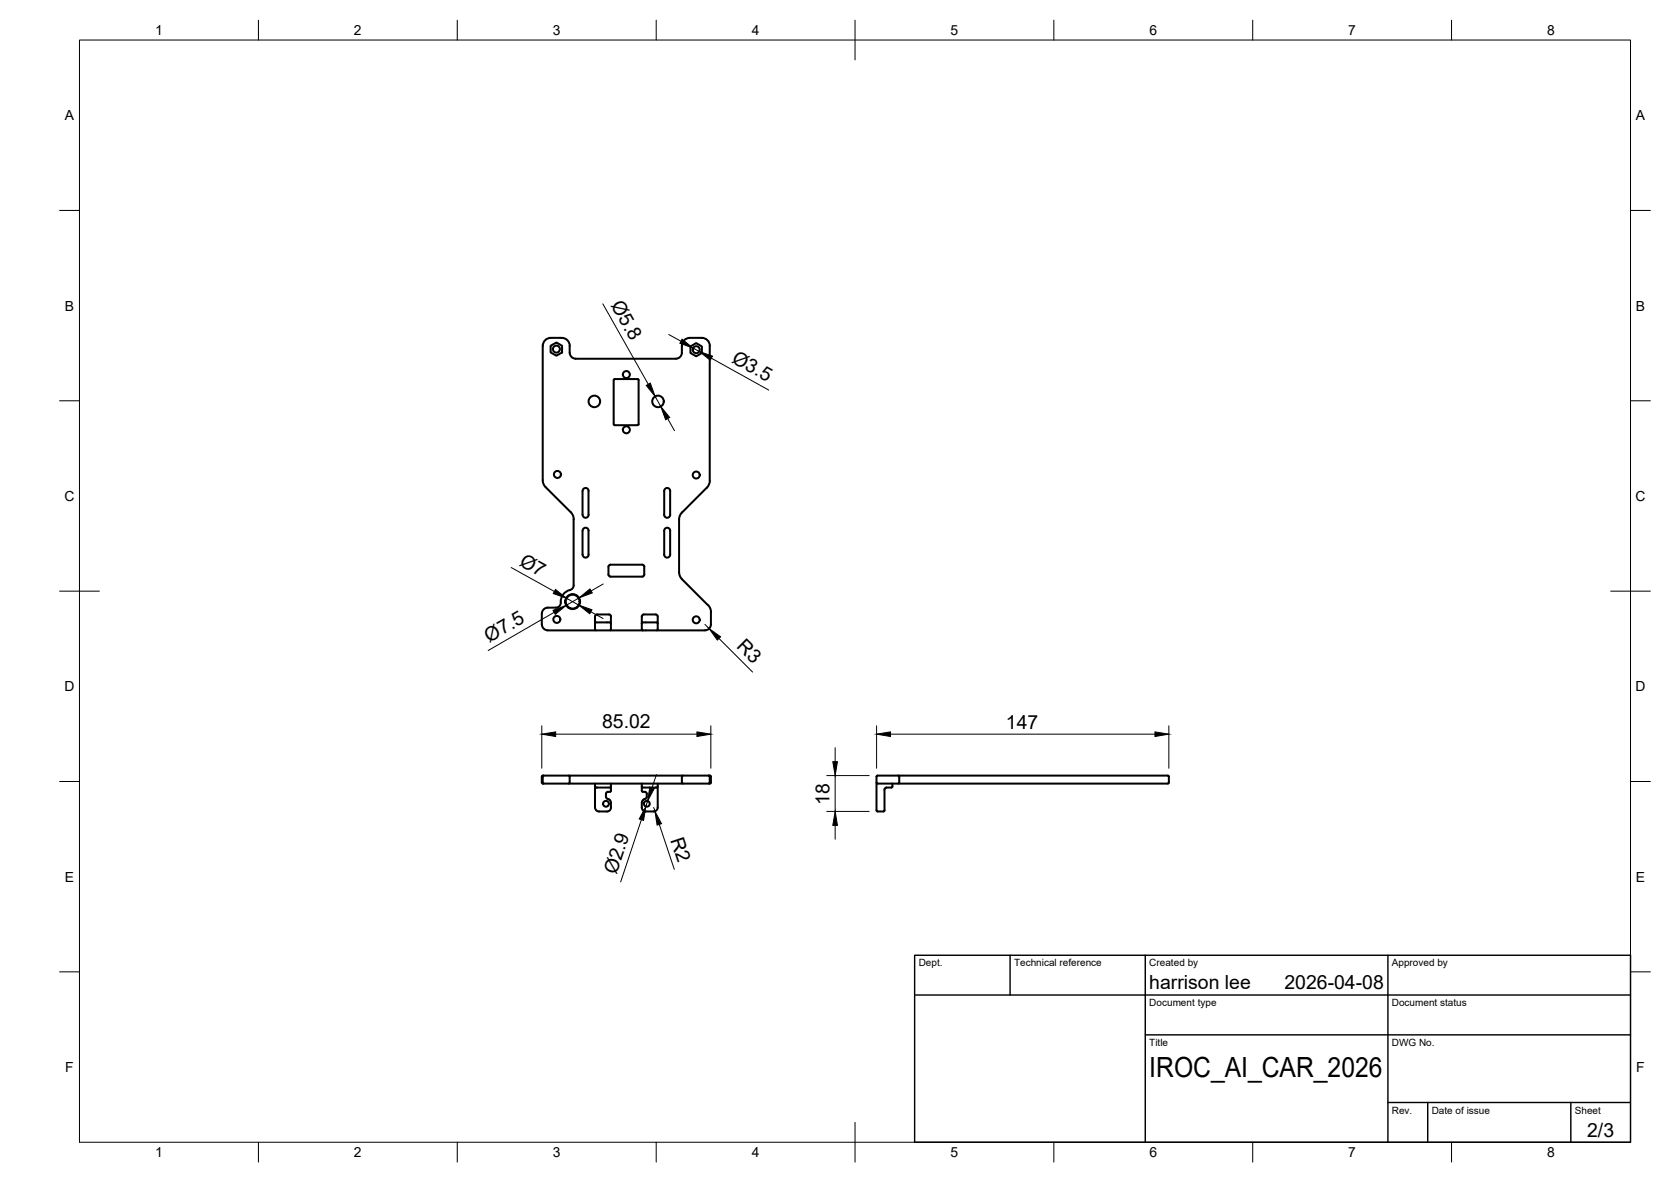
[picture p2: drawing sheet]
<svg xmlns="http://www.w3.org/2000/svg" width="420mm" height="297mm" viewBox="0 0 420 297" stroke-linecap="round" stroke-linejoin="round" font-family="sans-serif">
<!-- layer: Visible -->
<g fill="none" stroke="#000" stroke-width=".51">
<path d="M138.5 86.9l1.4-.8 1.4 .8v1.7l-1.4 .8-1.4-.8zM160.3 95.3h-5.7l-.3 .2 .1 11.3 5.9 .1M160.3 95.3l.3 .2v11.1l-.3 .2M173.6 87.1l1.4-.9 1.5 .9v1.6l-1.5 .8-1.4-.8zM137.2 122.4l-.5-.6-.2-1.1v-33.8a2 2 0 0 1 2-2h2.8a1.96 1.96 0 0 1 1.9 2l.1 1.7a1.52 1.52 0 0 0 1.4 1.6l25.3-.1a1.49 1.49 0 0 0 1.4-1.4 3.1 3.1 0 0 1 1-3.5l1-.3h3.1a1.97 1.97 0 0 1 2 2v33.9l-.3 1.1-.5 .6M137.2 122.4l6.3 6.3 .6 1 .2 .8M144.2 130.5v16.6M146.7 122.8a.75 .75 0 0 1 .8-.1 .75 .75 0 0 1 .5 .7v6a.76 .76 0 0 1-.8 .7 .76 .76 0 0 1-.7-.7v-6zM146.7 132.8a.75 .75 0 0 1 .8-.1 .75 .75 0 0 1 .5 .7v6a.76 .76 0 0 1-.8 .7 .76 .76 0 0 1-.7-.7v-6zM167.2 122.8a.75 .75 0 0 1 .8-.1 .75 .75 0 0 1 .5 .7v6a.75 .75 0 0 1-.7 .7 .75 .75 0 0 1-.8-.7v-6zM167.2 132.8a.75 .75 0 0 1 .8-.1 .75 .75 0 0 1 .5 .7v6a.75 .75 0 0 1-.7 .7 .75 .75 0 0 1-.8-.7v-6zM177.7 122.5l-6.2 6.3-.6 1-.1 14 .1 .8 .6 1"/>
<path d="M136.2 154.2v2.7M136.2 156.9a1.52 1.52 0 0 0 1.5 1.5h23.9M144.3 147.1l-.2 .6-.5 .5a3.3 3.3 0 0 0-2.7 3.7l-.2 .4-.7 .4h-2.3a1.49 1.49 0 0 0-1.5 1.5M149.6 154.9v3.3l.3 .2M149.6 154.9l.1-.2 .4-.3h3l.3 .1 .2 .4M153 142.4v2l.5 .5 8.3-.1 .2-.4v-2M153 142.4l.1-.2 .4-.3h8l.3 .1 .2 .4M153.6 156.7v1.5l-.2 .2M153.6 154.9v1.8M153.6 156.7l-.2-.3h-3.5l-.3 .3M161.4 154.9v-.2l.5-.3h3l.2 .1 .3 .4M161.4 156.7v1.5l.2 .2"/>
<path d="M161.4 154.9v1.8M161.4 156.7l.2-.3h3.5l.3 .3M165.4 154.9v3.3l-.3 .2M171.5 145.5l6.8 6.9 .4 1 .1 3.5a1.52 1.52 0 0 1-1.6 1.5h-15.6M136.2 195.2v1.5M136.2 196.7l.3 .2M136.5 196.9h42M136.5 196.7l.2 .2M136.7 194.9l-.2 .3v1.5M143 194.9l.2 .3v1.5M143.2 196.7l-.2 .2M149.6 196.9v6a1.01 1.01 0 0 0 1 1h2a1.01 1.01 0 0 0 1-1v-1.1a1.09 1.09 0 0 0-.8-1"/>
<path d="M152.9 199h.5M152.9 199l-.5 .2a1.44 1.44 0 0 0 .2 1.4l.2 .1M153.6 196.9v1.8M153.6 198.7l-.2 .3M153.6 197.7l-.3 .2h-3.4l-.3-.2M161.4 198.7l.2 .3M161.4 196.9v1.8M161.4 197.7l.2 .2h3.5l.3-.2M161.6 199h.5M162.1 199h.3a1.36 1.36 0 0 1 .2 1.5l-.4 .2M165.4 196.9v6a1.01 1.01 0 0 1-1 1h-2a1.01 1.01 0 0 1-1-1 2.11 2.11 0 0 1 .2-1.8l.6-.3M171.4 195.2v1.5"/>
<path d="M171.5 196.7l.2 .2M171.7 194.9l-.2 .3M178.2 194.9l.5 .1 .1 .2v1.5M178.2 194.9h-41.7l-.3 .3M178.2 194.9l.3 .3v1.5M178.5 196.7l-.3 .2M178.8 196.7l-.3 .2M220.4 196.7l.3 .2M220.6 196.9h73M224.4 196.9l-.1 .9-1.7 .2-.2 .4M225.9 194.9l.2 .3v1.5M226.1 196.7l-.2 .2"/>
<path d="M293.6 194.9h-71.7a1.48 1.48 0 0 0-1.5 .3v8.5l.3 .2h1.4l.3-.2v-5.3M293.7 194.9l.2 .3v1.5M293.9 196.7l-.2 .2"/>
<circle cx="139.9" cy="87.7" r=".88"/>
<circle cx="157.5" cy="94.1" r=".88"/>
<circle cx="175.1" cy="87.9" r=".88"/>
<circle cx="140.2" cy="119.2" r=".88"/>
<circle cx="149.4" cy="100.9" r="1.45"/>
<circle cx="157.5" cy="108" r=".88"/>
<circle cx="165.4" cy="100.9" r="1.45"/>
<circle cx="175.1" cy="119.4" r=".88"/>
<circle cx="140" cy="155.7" r=".88"/>
<circle cx="144" cy="151.2" r="1.75"/>
<circle cx="144" cy="151.2" r="1.87"/>
<circle cx="175.1" cy="155.8" r=".88"/>
<circle cx="152.4" cy="202" r=".73"/>
<circle cx="162.6" cy="202" r=".73"/>
</g>
<!-- layer: BORDER -->
<g fill="none" stroke="#000" stroke-width=".25">
<path d="M20 10.1h390v276.9h-390zM65 5.1v5M115 5.1v5M165 5.1v5M215 5.1v10M265 5.1v5M315 5.1v5M365 5.1v5M15 52.9h5M410 52.9h5M15 100.7h5M410 100.7h5"/>
<path d="M15 148.6h10M405 148.6h10M15 196.4h5M410 196.4h5M15 244.2h5M410 244.2h5M65 287v5M115 287v5M165 287v5M215 282.1v9.9M265 287v5M315 287v5"/>
<path d="M365 287v5"/>
</g>
<!-- layer: TITLEBLOCK -->
<path d="M230 240.1h180v46.9h-180zM230 250h180M254 240.1v9.9M288 240.1v46.9M349 240.1v46.9M288 260.1h122M349 277.1h61M359 277.1v9.9M395 277.1v9.9" fill="none" stroke="#000" stroke-width=".36"/>
<!-- layer: FD_Dimensions -->
<g fill="none" stroke="#000" stroke-width=".25">
<path d="M151.6 76.4l11.4 20.2M164.7 99.6l1.4 2.5M168.1 84.1l3.1 1.7M174.3 87.5l1.5 .8M178.9 90l14.4 8M167.9 105.2l1.7 3M128.5 142.6l10.9 6M139.3 153.9l-16.6 9.6M142.5 150.4l3 1.6M145.6 150.2l-3.2 1.9M148.6 153.7l3 1.7M151.7 146.8l-3.1 1.7"/>
<path d="M177.2 156.9l1.1 1.1M180.8 160.5l8.4 8.4M136.2 182.4v10.7M139.7 184.5h35.5M165.1 194.7l-1.2 3.3M178.7 182.4v10.7M207.9 194.9h10.6M210 187.9v3.5M210 194.9v9M220.4 182.4v10.7M223.9 184.5h66.5M293.9 182.4v10.7"/>
<path d="M161.3 206l-5.2 15.6M162.8 201.3l-.4 1.4M164.4 202.9l.3 1M165.8 207.2l3.7 11.3M207.9 203.9h10.6M210 207.4v3.5"/>
</g>
<g fill="#000" stroke="#000" stroke-width=".25">
<path d="M162.5 96.9l1-.6 1.2 3.3zM171.5 85.2l2.8 2.3-3.4-1.2zM175.8 88.3l3.4 1.2-.6 1zM166.1 102.1l2.3 2.8-1 .6zM139 153.4l3.4-1.3-2.8 2.3zM139.7 148.1l2.8 2.3-3.4-1.3zM145.6 150.2l2.7-2.2 .6 1zM145.5 152l3.3 1.2-.5 1zM178.3 158l2.9 2-.8 .9zM136.2 184.5l3.5-.6v1.2zM163.4 197.8l1.1 .4-1.7 3.1zM175.2 183.9l3.5 .6-3.5 .6z"/>
<path d="M209.4 191.4h1.2l-.6 3.5zM220.4 184.5l3.5-.6v1.2zM290.4 183.9l3.5 .6-3.5 .6zM162.4 202.7l-.6 3.5-1.1-.4zM164.7 203.9l1.6 3.1-1.1 .4zM210 203.9l.6 3.5h-1.2z"/>
</g>
<text font-size="7" x="289" y="270.6">IROC_AI_CAR_2026</text>
<g font-size="4.9">
<text x="153.5" y="76.6" transform="rotate(61 153.5 76.6)">Ø5.8</text>
<text x="183.7" y="90.9" transform="rotate(29 183.7 90.9)">Ø3.5</text>
<text x="130.3" y="141.9" transform="rotate(29 130.3 141.9)">Ø7</text>
<text x="123" y="161.6" transform="rotate(-30 123 161.6)">Ø7.5</text>
<text x="185" y="162.6" transform="rotate(45 185 162.6)">R3</text>
<text x="151.4" y="183">85.02</text>
<text x="252.9" y="183.1">147</text>
<text x="208.5" y="202.3" transform="rotate(-90 208.5 202.3)">18</text>
<text x="168.5" y="211" transform="rotate(72 168.5 211)">R2</text>
<text x="155" y="220" transform="rotate(-72 155 220)">Ø2.9</text>
<text x="289" y="248.5">harrison lee</text>
<text x="323" y="248.5">2026-04-08</text>
<text x="399.1" y="285.7">2/3</text>
</g>
<g font-size="3.5">
<text x="39" y="8.8">1</text>
<text x="89" y="8.8">2</text>
<text x="139" y="8.8">3</text>
<text x="189" y="8.8">4</text>
<text x="239" y="8.8">5</text>
<text x="289" y="8.8">6</text>
<text x="339" y="8.8">7</text>
<text x="389" y="8.8">8</text>
<text x="16.3" y="30.2">A</text>
<text x="411.3" y="30.2">A</text>
<text x="16.3" y="78">B</text>
<text x="411.3" y="78">B</text>
<text x="16.2" y="125.9">C</text>
<text x="411.2" y="125.9">C</text>
<text x="16.2" y="173.7">D</text>
<text x="411.2" y="173.7">D</text>
<text x="16.3" y="221.6">E</text>
<text x="411.3" y="221.6">E</text>
<text x="16.4" y="269.4">F</text>
<text x="411.4" y="269.4">F</text>
<text x="39" y="290.8">1</text>
<text x="89" y="290.8">2</text>
<text x="139" y="290.8">3</text>
<text x="189" y="290.8">4</text>
<text x="239" y="290.8">5</text>
<text x="289" y="290.8">6</text>
<text x="339" y="290.8">7</text>
<text x="389" y="290.8">8</text>
</g>
<g font-size="2.5">
<text x="231" y="242.9">Dept.</text>
<text x="255" y="242.9">Technical reference</text>
<text x="289" y="242.9">Created by</text>
<text x="350" y="242.9">Approved by</text>
<text x="289" y="252.8">Document type</text>
<text x="350" y="252.8">Document status</text>
<text x="289" y="262.9">Title</text>
<text x="350" y="262.9">DWG No.</text>
<text x="350" y="279.9">Rev.</text>
<text x="360" y="279.9">Date of issue</text>
<text x="396" y="279.9">Sheet</text>
</g>
</svg>
